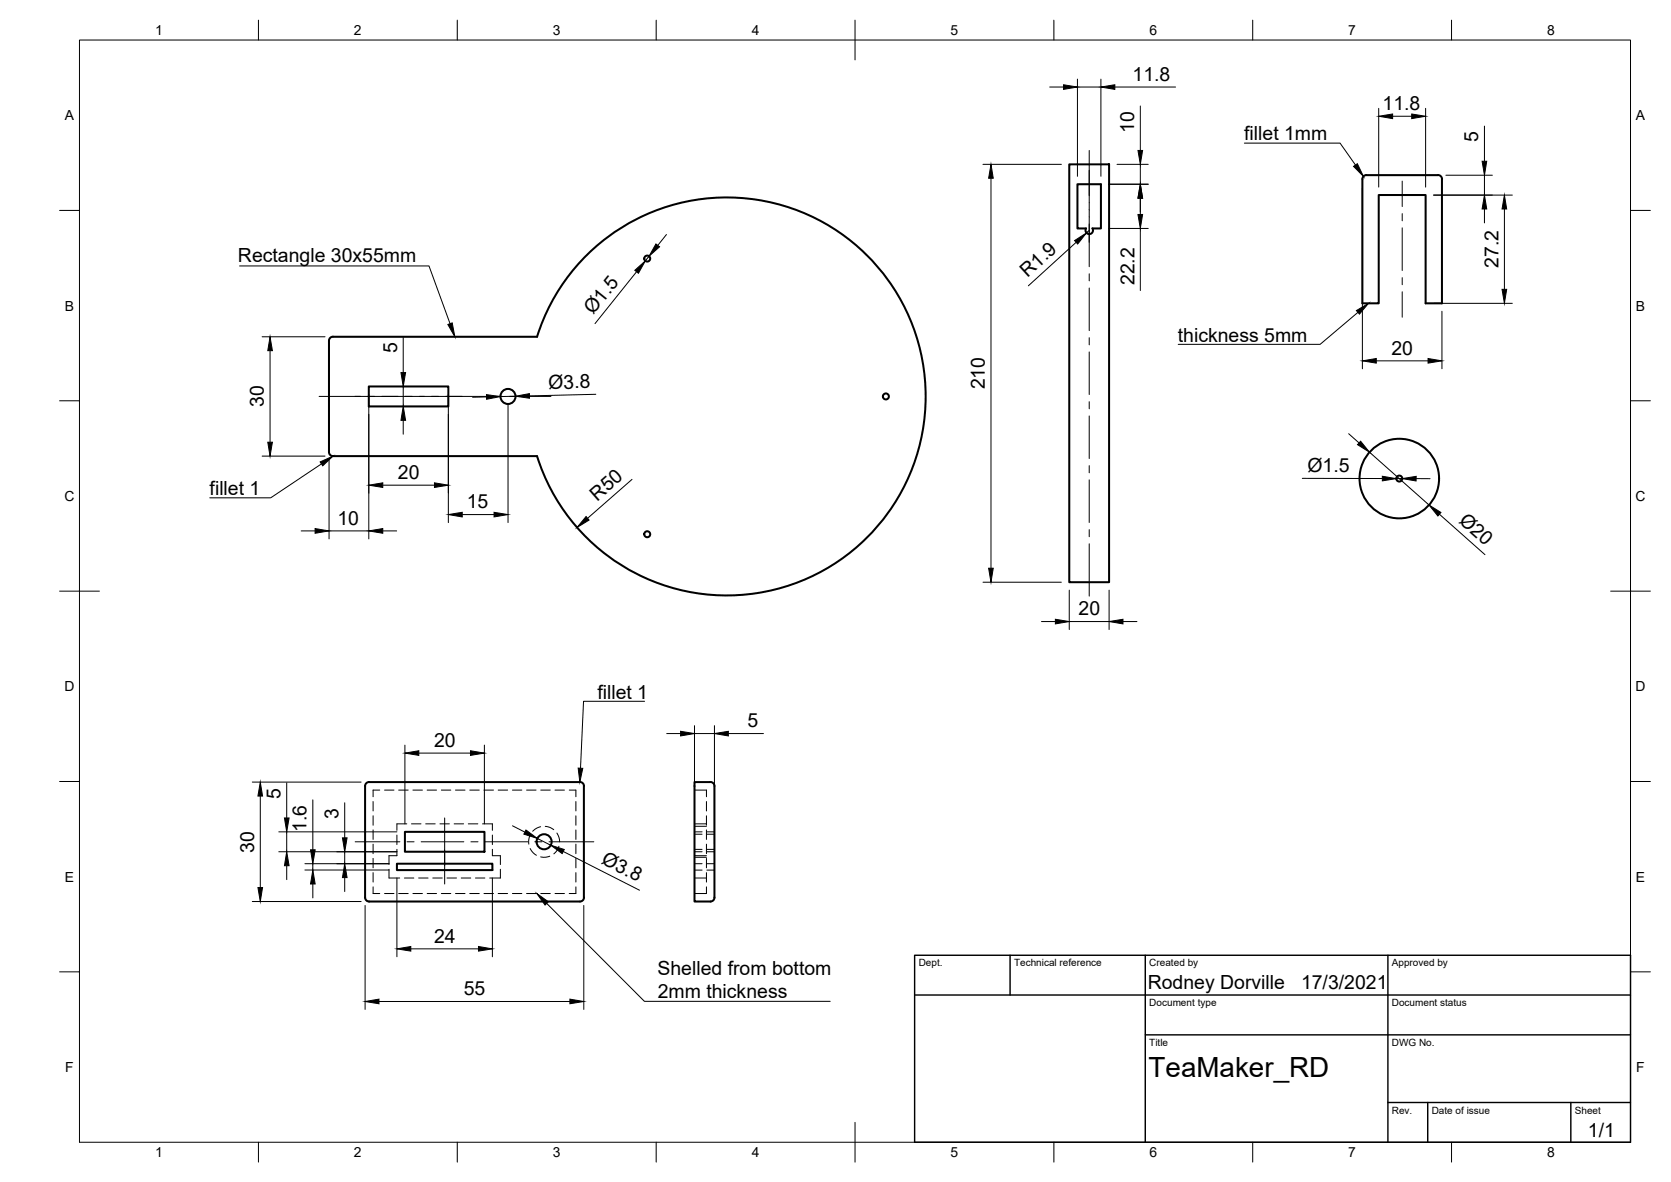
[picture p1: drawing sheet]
<svg xmlns="http://www.w3.org/2000/svg" width="420mm" height="297mm" viewBox="0 0 420 297" stroke-linecap="round" stroke-linejoin="round" font-family="sans-serif">
<!-- layer: Visible -->
<g fill="none" stroke="#000" stroke-width=".51">
<path d="M268.9 41.3h10v105h-10zM270.9 46.3h5.9v11.1h-2.1a.94 .94 0 0 1-.8 1.4 .94 .94 0 0 1-.9-1.4h-2.1zM343.6 44a1.01 1.01 0 0 0-1 1v31.2h4.1v-27.2h11.8v27.2h4.1v-31.2a.97 .97 0 0 0-1-1h-18M92.7 97.1h20v5h-20zM82.7 113.6v-28a1.01 1.01 0 0 1 1-1h51.3a50 50 0 0 1 77-25.5 50 50 0 0 1 0 81.1 50 50 0 0 1-77-25.6M82.7 113.6a1.01 1.01 0 0 0 1 1h51.3M92.8 196.5h53M92.8 196.5a1.01 1.01 0 0 0-1 1v28a1.01 1.01 0 0 0 1 1.1h53a1.01 1.01 0 0 0 1-1.1v-28a.97 .97 0 0 0-1-1M178.6 196.5a1.01 1.01 0 0 1 1 1v28a1.01 1.01 0 0 1-1 1.1h-4v-30.1h4M99.8 217.1h24v1.6h-24zM101.8 209h20v5h-20z"/>
<circle cx="162.7" cy="65" r=".75"/>
<circle cx="127.7" cy="99.6" r="1.89"/>
<circle cx="222.7" cy="99.6" r=".75"/>
<circle cx="162.7" cy="134.3" r=".75"/>
<circle cx="351.8" cy="120.3" r="10"/>
<circle cx="351.8" cy="120.3" r=".75"/>
<circle cx="136.8" cy="211.5" r="1.89"/>
</g>
<!-- layer: Hidden -->
<g fill="none" stroke="#000" stroke-width=".25">
<path d="M95.5 198.6h-1.7v1.6M96.7 198.6h2.4M100.2 198.6h2.4M103.8 198.6h2.4M107.4 198.6h2.4M111 198.6h2.3M114.5 198.6h2.4M118.1 198.6h2.4M121.7 198.6h2.4M125.3 198.6h2.3M128.8 198.6h2.4M132.4 198.6h2.4"/>
<path d="M136 198.6h2.4M139.6 198.6h2.3M143.1 198.6h1.7v1.6M174.6 198.6h3v1.6M93.8 201.4v2.4M93.8 205v2.4M93.8 208.6v2.4M93.8 212.1v2.4M93.8 215.7v2.4M93.8 219.3v2.4M97.8 218.4v2.2h2.7M99.8 213.4v1.6h-2v2.3"/>
<path d="M99.8 209.9v2.3M102.3 207h-2.5v1.7M103.5 207h2.4M107 207h2.4M110.6 207h2.4M114.2 207h2.4M117.8 207h2.3M121.3 207h2.5v1.7M123.8 213.4v1.6h2v2.3M123.8 209.9v2.3M125.8 218.4v2.2h-2.7M133.3 209.9l-.3 .8v1.4"/>
<path d="M133.3 213.2l.8 1.2 .8 .5M135.9 207.8l-.9 .3-1.1 .8M137.1 207.7l1.2 .2 .9 .6M138.2 215.2l-1 .2-1.2-.1M140 209.3l.5 1.1 .2 1.1M140.5 212.7l-.4 1-.8 .9M144.8 201.4v2.4M144.8 205v2.4M144.8 208.6v2.4M144.8 212.1v2.4M144.8 215.7v2.4M144.8 219.3v2.4"/>
<path d="M174.6 215h3M174.6 207h3M174.6 209h1.9M174.6 214h1.9M174.6 217.1h1.9M174.6 218.7h1.9M174.6 207.7h3M174.6 215.4h3M174.6 209.6h1.9M174.6 213.5h1.9M177.6 201.4v2.4M177.6 205v2.4"/>
<path d="M177.6 208.6v2.4M177.6 212.1v2.4M177.6 215.7v2.4M177.6 219.3v2.4M177.7 209h1.9M177.7 214h1.9M177.7 217.1h1.9M177.7 218.7h1.9M177.7 209.6h1.9M177.7 213.5h1.9M93.8 222.9v1.6h1.7M96.7 224.5h2.4"/>
<path d="M100.2 224.5h2.4M101.7 220.6h2.4M103.8 224.5h2.4M105.3 220.6h2.3M107.4 224.5h2.4M108.8 220.6h2.4M111 224.5h2.3M112.4 220.6h2.4M114.5 224.5h2.4M116 220.6h2.4M118.1 224.5h2.4M119.5 220.6h2.4"/>
<path d="M121.7 224.5h2.4M125.3 224.5h2.3M128.8 224.5h2.4M132.4 224.5h2.4M136 224.5h2.4M139.6 224.5h2.3M144.8 222.9v1.6h-1.7M174.6 220.6h3M177.6 222.9v1.6h-3"/>
</g>
<!-- layer: Border -->
<g fill="none" stroke="#000" stroke-width=".25">
<path d="M20 10.1h390v276.9h-390zM65 5.1v5M115 5.1v5M165 5.1v5M215 5.1v10M265 5.1v5M315 5.1v5M365 5.1v5M15 52.9h5M410 52.9h5M15 100.7h5M410 100.7h5"/>
<path d="M15 148.6h10M405 148.6h10M15 196.4h5M410 196.4h5M15 244.2h5M410 244.2h5M65 287v5M115 287v5M165 287v5M215 282.1v9.9M265 287v5M315 287v5"/>
<path d="M365 287v5"/>
</g>
<!-- layer: TitleBlock -->
<path d="M230 240.1h180v46.9h-180zM230 250h180M254 240.1v9.9M288 240.1v46.9M349 240.1v46.9M288 260.1h122M349 277.1h61M359 277.1v9.9M395 277.1v9.9" fill="none" stroke="#000" stroke-width=".36"/>
<!-- layer: Dimensions -->
<g fill="none" stroke="#000" stroke-width=".25">
<path d="M270.9 19.9v24.4M276.8 19.9v24.4M263.9 21.9h3.5M270.9 21.9h5.9M280.3 21.9h15.3M286.7 26.6v11.2M346.7 27.2v19.8M350.2 29.2h4.8M358.5 27.2v19.8M373.3 31.7v8.8M167.6 58.9l-2.2 2.8M247.2 41.3h19.7"/>
<path d="M249.2 44.8v98M273.9 57.9l-.7 .7M278.8 46.3h9.9M278.8 57.4h9.9M280.9 41.3h7.8M286.7 41.3v5M286.7 49.8v4.1M286.7 57.4v15.6M342.6 47v45.7M360.5 49h19.8M363.6 44h11.6M373.3 44v5"/>
<path d="M373.3 52.5v3.5M378.3 52.5v20.2M160.1 68.3l-10.5 13M163.2 64.4l-.9 1.2M270.6 60.9l-12 10.9M360.5 76.2h19.8M362.6 78.2v14.5M65.9 84.6h15.8M67.9 88.1v23M92.7 99.1v36.3M101.4 84.8v8.8M101.4 97.1v5"/>
<path d="M112.7 99.1v32.2M122.3 99.7l-3.5 .1M129.6 99.6l-3.8 .1M149.8 99.1l-16.7 .4M346.1 90.7h13M65.9 114.6h15.8M82.7 115.6v19.8M101.4 105.6v3.5M127.7 101.6v29.7M339.1 109l2.6 2.3M344.3 113.6l15 13.3M75.7 133.4h3.5"/>
<path d="M82.7 133.4h10M96.2 133.4h3.5M96.2 121.9h13M116.2 129.3h8M158.9 120.5l-11.2 9.7M327.4 120.2l20.2 .1M351.1 120.3h1.5M356.1 120.3h3.5M361.9 129.2l11.5 10.2M247.2 146.3h19.7M261.9 156.2h3.5M268.9 148.3v9.9"/>
<path d="M268.9 156.2h10M278.9 148.3v9.9M282.4 156.2h3.5M63.4 196.5h27.4M72.1 196.7v8.9M101.8 187.2v19.8M105.3 189.3h13M121.8 187.2v19.8M167.6 184.3h3.5M174.6 182.4v30.6M174.6 184.3h5M179.6 182.4v29.7"/>
<path d="M183.1 184.3h8.9M65.4 200.1v22.9M70.1 214h29.7M70.1 209h29.7M72.1 209v5M72.1 217.6v3.5M76.7 218.6h21.1M76.7 217.1h21.1M78.7 201v12.6M78.7 217.1v1.5M86.7 201.7v8.9M86.7 214v3.1"/>
<path d="M128.9 207.5l3.1 1.6M135.1 210.7l3.4 1.7M141.6 214l19.2 9.7M63.4 226.6h27.4M78.7 222.2v3.4M86.7 220.5v3.6M91.8 227.5v26.2M99.8 220.6v19.8M103.3 238.4h17M123.8 220.6v19.8M146.8 227.5v26.2M95.3 251.7h48"/>
</g>
<g fill="#000" stroke="#000" stroke-width=".25">
<path d="M267.4 21.3l3.5 .6-3.5 .6zM276.8 21.9l3.5-.6v1.2zM286.1 37.8h1.2l-.6 3.5zM346.7 29.2l3.5-.6v1.2zM355 28.6l3.5 .6-3.5 .6zM249.2 41.3l.5 3.5h-1.1zM286.7 46.3l.6 3.5h-1.2zM286.1 53.9h1.2l-.6 3.5zM373.3 49l.5 3.5h-1.1zM372.7 40.5h1.1l-.5 3.5zM378.3 49l.5 3.5h-1.1zM159.6 67.9l2.7-2.3-1.8 3.1z"/>
<path d="M164.9 61.3l.9 .7-2.6 2.4zM270.2 60.5l3-1.9-2.2 2.7zM377.7 72.7h1.1l-.5 3.5zM67.9 84.6l.6 3.5h-1.2zM100.8 93.6h1.2l-.6 3.5zM122.3 99.2l3.5 .5-3.5 .6zM129.6 99.6l3.5-.7v1.2zM342.6 90.7l3.5-.6v1.2zM359.1 90.1l3.5 .6-3.5 .6zM67.3 111.1h1.2l-.6 3.5zM101.4 102.1l.6 3.5h-1.2zM342.1 110.9l2.2 2.7-3-1.9z"/>
<path d="M347.6 119.7l3.5 .6-3.5 .5zM352.6 120.3l3.5-.6v1.2zM79.2 132.8l3.5 .6-3.5 .6zM92.7 133.4l3.5-.6v1.2zM92.7 121.9l3.5-.6v1.2zM109.2 121.3l3.5 .6-3.5 .6zM112.7 129.3l3.5-.6v1.2zM124.2 128.7l3.5 .6-3.5 .6zM147.4 129.8l.7 .9-3 1.9zM359.3 126.9l3 1.9-.8 .9zM248.6 142.8h1.1l-.5 3.5zM265.4 155.6l3.5 .6-3.5 .6z"/>
<path d="M278.9 156.2l3.5-.6v1.2zM101.8 189.3l3.5-.6v1.1zM118.3 188.7l3.5 .6-3.5 .5zM171.1 183.8l3.5 .5-3.5 .6zM179.6 184.3l3.5-.5v1.1zM65.4 196.5l.6 3.6h-1.1zM72.1 214l.6 3.6h-1.2zM71.5 205.6h1.2l-.6 3.4zM78.1 213.6h1.1l-.5 3.5zM86.1 210.6h1.2l-.6 3.4zM132.2 208.6l2.9 2.1-3.4-1.1zM138.5 212.4l3.4 1.1-.5 1z"/>
<path d="M64.9 223h1.1l-.6 3.6zM78.7 218.6l.5 3.6h-1.1zM86.7 217.1l.6 3.4h-1.2zM99.8 238.4l3.5-.5v1.1zM120.3 237.9l3.5 .5-3.5 .6zM91.8 251.7l3.5-.6v1.2zM143.3 251.1l3.5 .6-3.5 .6z"/>
</g>
<!-- layer: Annotations -->
<path d="M340.3 41.8l1-.7 1.5 3.3zM341.1 78l3-1.8-2.3 2.7zM112.6 81.5l1.1-.4 .7 3.5zM80.5 116.1l3.2-1.5-2.5 2.5zM145.4 193l1.1 .1-.7 3.4zM135 224.5l2.9 2.1-.8 .8z" fill="#000" stroke="#000" stroke-width=".25"/>
<path d="M312.9 36h24.1l3.8 5.5M60.2 66.8h47.7l5.3 14.5M341.4 78.5l-9.5 8h-35.7M80.8 116.6l-12.7 8.5h-15.4M162.1 176.2h-15.4l-.7 16.8M137.5 227l24.5 24.6h46.7" fill="none" stroke="#000" stroke-width=".25"/>
<!-- layer: Center Lines -->
<g fill="none" stroke="#000" stroke-width=".25">
<path d="M273.9 37.8v29.2M352.6 45.5v6.4M352.6 53.7v1.8M352.6 57.3v10.7M273.9 68.8v1.8M273.9 72.4v10.7M352.6 69.8v1.8M352.6 73.3v6.4M80.2 99.6h42.6M124.6 99.6h1.7M128.1 99.6h10.4M273.9 84.9v1.8"/>
<path d="M273.9 88.4v10.8M273.9 101v1.7M273.9 104.5v10.7M273.9 117v1.8M273.9 120.6v10.7M273.9 133.1v1.8M273.9 136.7v13.1M89.3 211.5h11.2M102.3 211.5h1.8M105.9 211.5h10.7M111.8 205.6v16.6M118.4 211.5h1.8"/>
<path d="M122 211.5h10.7M134.5 211.5h1.8M138 211.5h11.3"/>
</g>
<text font-size="7" x="288.8" y="270.6">TeaMaker_RD</text>
<g font-size="4.9">
<text x="284.8" y="20.3">11.8</text>
<text x="347.6" y="27.7">11.8</text>
<text x="285.2" y="33.3" transform="rotate(-90 285.2 33.3)">10</text>
<text x="312.8" y="35.3">fillet 1mm</text>
<text x="371.7" y="35.7" transform="rotate(-90 371.7 35.7)">5</text>
<text x="59.8" y="65.8">Rectangle 30x55mm</text>
<text x="258.4" y="69.9" transform="rotate(-42 258.4 69.9)">R1.9</text>
<text x="285.2" y="71.7" transform="rotate(-90 285.2 71.7)">22.2</text>
<text x="376.8" y="67.3" transform="rotate(-90 376.8 67.3)">27.2</text>
<text x="149.1" y="79.3" transform="rotate(-51 149.1 79.3)">Ø1.5</text>
<text x="99.8" y="88.8" transform="rotate(-90 99.8 88.8)">5</text>
<text x="296.2" y="85.8">thickness 5mm</text>
<text x="349.9" y="89.1">20</text>
<text x="137.9" y="97.7" transform="rotate(-1 137.9 97.7)">Ø3.8</text>
<text x="247.6" y="97.8" transform="rotate(-90 247.6 97.8)">210</text>
<text x="66.3" y="102.3" transform="rotate(-90 66.3 102.3)">30</text>
<text x="328.8" y="118.6">Ø1.5</text>
<text x="52.7" y="124.4">fillet 1</text>
<text x="100.1" y="120.4">20</text>
<text x="84.9" y="131.9">10</text>
<text x="117.3" y="127.8">15</text>
<text x="150.2" y="126" transform="rotate(-41 150.2 126)">R50</text>
<text x="366.6" y="131.2" transform="rotate(42 366.6 131.2)">Ø20</text>
<text x="271.2" y="154.7">20</text>
<text x="150.2" y="175.5">fillet 1</text>
<text x="187.9" y="182.8">5</text>
<text x="109.1" y="187.7">20</text>
<text x="70.5" y="200.8" transform="rotate(-90 70.5 200.8)">5</text>
<text x="77.1" y="209.1" transform="rotate(-90 77.1 209.1)">1.6</text>
<text x="85.1" y="205.7" transform="rotate(-90 85.1 205.7)">3</text>
<text x="63.9" y="214.3" transform="rotate(-90 63.9 214.3)">30</text>
<text x="151" y="216.9" transform="rotate(27 151 216.9)">Ø3.8</text>
<text x="109.1" y="236.9">24</text>
<text x="165.3" y="245.1">Shelled from bottom</text>
<text x="116.6" y="250.1">55</text>
<text x="165.4" y="250.9">2mm thickness</text>
<text x="288.6" y="248.5">Rodney Dorville</text>
<text x="327.1" y="248.6">17/3/2021</text>
<text x="399.3" y="285.8">1/1</text>
</g>
<g font-size="3.5">
<text x="39" y="8.8">1</text>
<text x="89" y="8.8">2</text>
<text x="139" y="8.8">3</text>
<text x="189" y="8.8">4</text>
<text x="239" y="8.8">5</text>
<text x="289" y="8.8">6</text>
<text x="339" y="8.8">7</text>
<text x="389" y="8.8">8</text>
<text x="16.3" y="30.2">A</text>
<text x="411.3" y="30.2">A</text>
<text x="16.3" y="78">B</text>
<text x="411.3" y="78">B</text>
<text x="16.2" y="125.9">C</text>
<text x="411.2" y="125.9">C</text>
<text x="16.2" y="173.7">D</text>
<text x="411.2" y="173.7">D</text>
<text x="16.3" y="221.6">E</text>
<text x="411.3" y="221.6">E</text>
<text x="16.4" y="269.4">F</text>
<text x="411.4" y="269.4">F</text>
<text x="39" y="290.8">1</text>
<text x="89" y="290.8">2</text>
<text x="139" y="290.8">3</text>
<text x="189" y="290.8">4</text>
<text x="239" y="290.8">5</text>
<text x="289" y="290.8">6</text>
<text x="339" y="290.8">7</text>
<text x="389" y="290.8">8</text>
</g>
<g font-size="2.5">
<text x="231" y="242.9">Dept.</text>
<text x="255" y="242.9">Technical reference</text>
<text x="289" y="242.9">Created by</text>
<text x="350" y="242.9">Approved by</text>
<text x="289" y="252.8">Document type</text>
<text x="350" y="252.8">Document status</text>
<text x="289" y="262.9">Title</text>
<text x="350" y="262.9">DWG No.</text>
<text x="350" y="279.9">Rev.</text>
<text x="360" y="279.9">Date of issue</text>
<text x="396" y="279.9">Sheet</text>
</g>
</svg>
